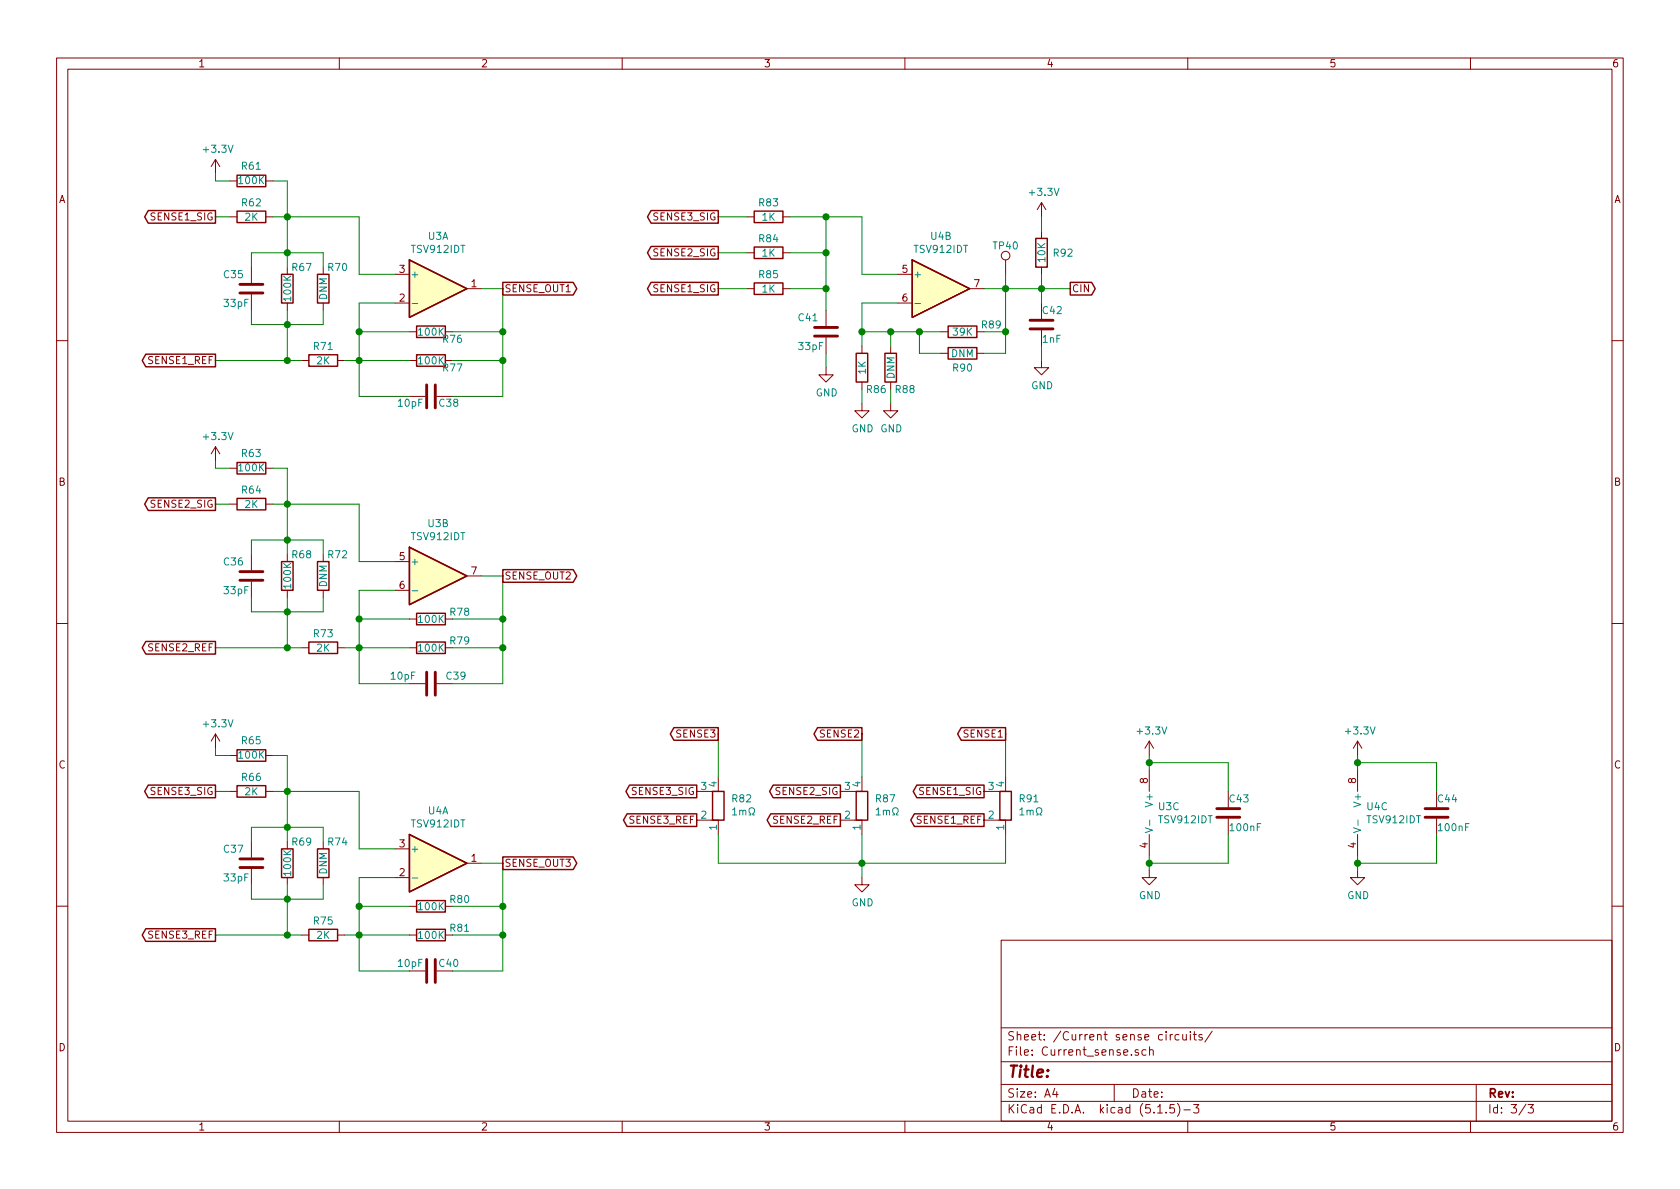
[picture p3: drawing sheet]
EESchema Schematic File Version 4
EELAYER 30 0
EELAYER END
$Descr A4 11693 8268
encoding utf-8
Sheet 3 3
Title ""
Date ""
Rev ""
Comp ""
Comment1 ""
Comment2 ""
Comment3 ""
Comment4 ""
$EndDescr
$Comp
L power:GND #PWR071
U 1 1
P 6000 6100
F 0 "#PWR071" H 6000 5850 50  0001 C CNN
F 1 "GND" H 6005 5927 50  0000 C CNN
F 2 "" H 6000 6100 50  0001 C CNN
F 3 "" H 6000 6100 50  0001 C CNN
	1    6000 6100
	1    0    0    -1  
$EndComp
Text GLabel 5000 5100 0    50   Output ~ 0
SENSE3
Text GLabel 6000 5100 0    50   Output ~ 0
SENSE2
Text GLabel 7000 5100 0    50   Output ~ 0
SENSE1
$Comp
L Amplifier_Operational:TSV912IDT U3
U 2 1
P 3050 4000
F 0 "U3" H 3050 4367 50  0000 C CNN
F 1 "TSV912IDT" H 3050 4276 50  0000 C CNN
F 2 "Package_SO:SOIC-8_3.9x4.9mm_P1.27mm" H 3050 4000 50  0001 C CNN
F 3 "www.st.com/resource/en/datasheet/tsv911.pdf" H 3050 4000 50  0001 C CNN
	2    3050 4000
	1    0    0    -1  
$EndComp
$Comp
L Amplifier_Operational:TSV912IDT U3
U 3 1
P 8100 5650
F 0 "U3" H 8058 5696 50  0000 L CNN
F 1 "TSV912IDT" H 8058 5605 50  0000 L CNN
F 2 "Package_SO:SOIC-8_3.9x4.9mm_P1.27mm" H 8100 5650 50  0001 C CNN
F 3 "www.st.com/resource/en/datasheet/tsv911.pdf" H 8100 5650 50  0001 C CNN
	3    8100 5650
	1    0    0    -1  
$EndComp
$Comp
L power:GND #PWR076
U 1 1
P 8000 6050
F 0 "#PWR076" H 8000 5800 50  0001 C CNN
F 1 "GND" H 8005 5877 50  0000 C CNN
F 2 "" H 8000 6050 50  0001 C CNN
F 3 "" H 8000 6050 50  0001 C CNN
	1    8000 6050
	1    0    0    -1  
$EndComp
Wire Wire Line
	8000 5950 8000 6000
$Comp
L power:+3.3V #PWR075
U 1 1
P 8000 5250
F 0 "#PWR075" H 8000 5100 50  0001 C CNN
F 1 "+3.3V" H 8015 5423 50  0000 C CNN
F 2 "" H 8000 5250 50  0001 C CNN
F 3 "" H 8000 5250 50  0001 C CNN
	1    8000 5250
	1    0    0    -1  
$EndComp
Wire Wire Line
	8000 5250 8000 5300
$Comp
L Amplifier_Operational:TSV912IDT U4
U 3 1
P 9550 5650
F 0 "U4" H 9508 5696 50  0000 L CNN
F 1 "TSV912IDT" H 9508 5605 50  0000 L CNN
F 2 "Package_SO:SOIC-8_3.9x4.9mm_P1.27mm" H 9550 5650 50  0001 C CNN
F 3 "www.st.com/resource/en/datasheet/tsv911.pdf" H 9550 5650 50  0001 C CNN
	3    9550 5650
	1    0    0    -1  
$EndComp
$Comp
L power:GND #PWR078
U 1 1
P 9450 6050
F 0 "#PWR078" H 9450 5800 50  0001 C CNN
F 1 "GND" H 9455 5877 50  0000 C CNN
F 2 "" H 9450 6050 50  0001 C CNN
F 3 "" H 9450 6050 50  0001 C CNN
	1    9450 6050
	1    0    0    -1  
$EndComp
Wire Wire Line
	9450 5950 9450 6000
$Comp
L power:+3.3V #PWR077
U 1 1
P 9450 5250
F 0 "#PWR077" H 9450 5100 50  0001 C CNN
F 1 "+3.3V" H 9465 5423 50  0000 C CNN
F 2 "" H 9450 5250 50  0001 C CNN
F 3 "" H 9450 5250 50  0001 C CNN
	1    9450 5250
	1    0    0    -1  
$EndComp
Wire Wire Line
	9450 5250 9450 5300
Text GLabel 4850 5700 0    50   Output ~ 0
SENSE3_REF
Text GLabel 5850 5700 0    50   Output ~ 0
SENSE2_REF
Text GLabel 6850 5700 0    50   Output ~ 0
SENSE1_REF
$Comp
L Device:C C?
U 1 1
P 10000 5650
AR Path="/6028AEA0/601D5C0F" Ref="C?"  Part="1" 
AR Path="/6016C275/601D5C0F" Ref="C44"  Part="1" 
F 0 "C44" H 10000 5750 50  0000 L CNN
F 1 "100nF" H 10000 5550 50  0000 L CNN
F 2 "Capacitor_SMD:C_0603_1608Metric" H 10038 5500 50  0001 C CNN
F 3 "~" H 10000 5650 50  0001 C CNN
F 4 "C14663" H 10000 5650 50  0001 C CNN "LCSC"
	1    10000 5650
	1    0    0    -1  
$EndComp
Wire Wire Line
	10000 5300 9450 5300
Wire Wire Line
	10000 5300 10000 5500
Connection ~ 9450 5300
Wire Wire Line
	9450 5300 9450 5350
Wire Wire Line
	10000 6000 9450 6000
Wire Wire Line
	10000 5800 10000 6000
Connection ~ 9450 6000
Wire Wire Line
	9450 6000 9450 6050
$Comp
L Device:C C?
U 1 1
P 8550 5650
AR Path="/6028AEA0/601E1979" Ref="C?"  Part="1" 
AR Path="/6016C275/601E1979" Ref="C43"  Part="1" 
F 0 "C43" H 8550 5750 50  0000 L CNN
F 1 "100nF" H 8550 5550 50  0000 L CNN
F 2 "Capacitor_SMD:C_0603_1608Metric" H 8588 5500 50  0001 C CNN
F 3 "~" H 8550 5650 50  0001 C CNN
F 4 "C14663" H 8550 5650 50  0001 C CNN "LCSC"
	1    8550 5650
	1    0    0    -1  
$EndComp
Wire Wire Line
	8550 5500 8550 5300
Wire Wire Line
	8550 5300 8000 5300
Connection ~ 8000 5300
Wire Wire Line
	8000 5300 8000 5350
Wire Wire Line
	8550 5800 8550 6000
Wire Wire Line
	8550 6000 8000 6000
Connection ~ 8000 6000
Wire Wire Line
	8000 6000 8000 6050
Text GLabel 1500 4500 0    50   Output ~ 0
SENSE2_REF
Text GLabel 1500 3500 0    50   Output ~ 0
SENSE2_SIG
$Comp
L Device:C C?
U 1 1
P 1750 4000
AR Path="/6021EF15" Ref="C?"  Part="1" 
AR Path="/6016C275/6021EF15" Ref="C36"  Part="1" 
F 0 "C36" H 1550 4100 50  0000 L CNN
F 1 "33pF" H 1550 3900 50  0000 L CNN
F 2 "Capacitor_SMD:C_0603_1608Metric" H 1788 3850 50  0001 C CNN
F 3 "Samsung-Electro-Mechanics-CL10C330JB8NNNC_C1663.pdf" H 1750 4000 50  0001 C CNN
F 4 "C1663" H 1750 4000 50  0001 C CNN "LCSC"
	1    1750 4000
	1    0    0    -1  
$EndComp
Wire Wire Line
	2000 4500 2000 4250
Wire Wire Line
	1500 4500 2000 4500
Wire Wire Line
	1750 4150 1750 4250
Wire Wire Line
	1750 4250 2000 4250
Connection ~ 2000 4250
Wire Wire Line
	2000 4250 2000 4150
Wire Wire Line
	1750 3850 1750 3750
Wire Wire Line
	1750 3750 2000 3750
Connection ~ 2000 3750
Wire Wire Line
	2000 3750 2000 3850
Wire Wire Line
	1900 3500 2000 3500
Connection ~ 2000 3500
Wire Wire Line
	2000 3500 2000 3750
Wire Wire Line
	1600 3500 1500 3500
$Comp
L Device:R R?
U 1 1
P 2250 4000
AR Path="/6021EF3A" Ref="R?"  Part="1" 
AR Path="/6016C275/6021EF3A" Ref="R72"  Part="1" 
F 0 "R72" H 2350 4150 50  0000 C CNN
F 1 "DNM" V 2250 4000 50  0000 C CNN
F 2 "Resistor_SMD:R_0603_1608Metric" V 2180 4000 50  0001 C CNN
F 3 "" H 2250 4000 50  0001 C CNN
F 4 "" V 2250 4000 50  0001 C CNN "LCSC"
	1    2250 4000
	1    0    0    -1  
$EndComp
Wire Wire Line
	2250 3850 2250 3750
Wire Wire Line
	2250 3750 2000 3750
Wire Wire Line
	2000 4250 2250 4250
Wire Wire Line
	2250 4250 2250 4150
Wire Wire Line
	2750 3900 2500 3900
Wire Wire Line
	2500 3900 2500 3500
Wire Wire Line
	2500 3500 2000 3500
Wire Wire Line
	2100 4500 2000 4500
Connection ~ 2000 4500
Wire Wire Line
	2400 4500 2500 4500
Wire Wire Line
	2500 4100 2750 4100
Wire Wire Line
	3500 4000 3350 4000
Wire Wire Line
	2850 4750 2500 4750
Wire Wire Line
	2500 4750 2500 4500
Connection ~ 2500 4500
Wire Wire Line
	3150 4750 3500 4750
Wire Wire Line
	3500 4750 3500 4500
Text GLabel 3500 4000 2    50   Output ~ 0
SENSE_OUT2
Wire Wire Line
	2850 4500 2500 4500
Wire Wire Line
	3150 4500 3500 4500
Connection ~ 3500 4500
$Comp
L Device:R R?
U 1 1
P 1750 3500
AR Path="/6026099C" Ref="R?"  Part="1" 
AR Path="/6016C275/6026099C" Ref="R64"  Part="1" 
F 0 "R64" V 1650 3500 50  0000 C CNN
F 1 "2K" V 1750 3500 50  0000 C CNN
F 2 "Resistor_SMD:R_0603_1608Metric" V 1680 3500 50  0001 C CNN
F 3 "Uniroyal-Elec-0603WAF1001T5E_C21190.pdf" H 1750 3500 50  0001 C CNN
F 4 "C22975" V 1750 3500 50  0001 C CNN "LCSC"
	1    1750 3500
	0    1    1    0   
$EndComp
Wire Wire Line
	3500 4000 3500 4300
Wire Wire Line
	2500 4100 2500 4300
$Comp
L Device:R R?
U 1 1
P 3000 4500
AR Path="/6027F71D" Ref="R?"  Part="1" 
AR Path="/6016C275/6027F71D" Ref="R79"  Part="1" 
F 0 "R79" V 2950 4700 50  0000 C CNN
F 1 "100K" V 3000 4500 50  0000 C CNN
F 2 "Resistor_SMD:R_0603_1608Metric" V 2930 4500 50  0001 C CNN
F 3 "Uniroyal-Elec-0603WAF1003T5E_C25803.pdf" H 3000 4500 50  0001 C CNN
F 4 "C25803" V 3000 4500 50  0001 C CNN "LCSC"
	1    3000 4500
	0    1    1    0   
$EndComp
$Comp
L Device:R R?
U 1 1
P 2000 4000
AR Path="/6027E133" Ref="R?"  Part="1" 
AR Path="/6016C275/6027E133" Ref="R68"  Part="1" 
F 0 "R68" H 2100 4150 50  0000 C CNN
F 1 "100K" V 2000 4000 50  0000 C CNN
F 2 "Resistor_SMD:R_0603_1608Metric" V 1930 4000 50  0001 C CNN
F 3 "Uniroyal-Elec-0603WAF1003T5E_C25803.pdf" H 2000 4000 50  0001 C CNN
F 4 "C25803" V 2000 4000 50  0001 C CNN "LCSC"
	1    2000 4000
	1    0    0    -1  
$EndComp
$Comp
L Device:R R?
U 1 1
P 3000 4300
AR Path="/6028103E" Ref="R?"  Part="1" 
AR Path="/6016C275/6028103E" Ref="R78"  Part="1" 
F 0 "R78" V 2950 4500 50  0000 C CNN
F 1 "100K" V 3000 4300 50  0000 C CNN
F 2 "Resistor_SMD:R_0603_1608Metric" V 2930 4300 50  0001 C CNN
F 3 "Uniroyal-Elec-0603WAF1003T5E_C25803.pdf" H 3000 4300 50  0001 C CNN
F 4 "C25803" V 3000 4300 50  0001 C CNN "LCSC"
	1    3000 4300
	0    1    1    0   
$EndComp
Wire Wire Line
	2850 4300 2500 4300
Connection ~ 2500 4300
Wire Wire Line
	2500 4300 2500 4500
Wire Wire Line
	3150 4300 3500 4300
Connection ~ 3500 4300
Wire Wire Line
	3500 4300 3500 4500
$Comp
L Device:C C?
U 1 1
P 3000 4750
AR Path="/6021EF78" Ref="C?"  Part="1" 
AR Path="/6016C275/6021EF78" Ref="C39"  Part="1" 
F 0 "C39" V 3050 4500 50  0000 L CNN
F 1 "10pF" V 3050 4850 50  0000 L CNN
F 2 "Capacitor_SMD:C_0603_1608Metric" H 3038 4600 50  0001 C CNN
F 3 "Samsung-Electro-Mechanics-CL10C330JB8NNNC_C1663.pdf" H 3000 4750 50  0001 C CNN
F 4 "C1634" H 3000 4750 50  0001 C CNN "LCSC"
	1    3000 4750
	0    -1   -1   0   
$EndComp
$Comp
L Device:R R?
U 1 1
P 2250 4500
AR Path="/60285754" Ref="R?"  Part="1" 
AR Path="/6016C275/60285754" Ref="R73"  Part="1" 
F 0 "R73" V 2150 4500 50  0000 C CNN
F 1 "2K" V 2250 4500 50  0000 C CNN
F 2 "Resistor_SMD:R_0603_1608Metric" V 2180 4500 50  0001 C CNN
F 3 "Uniroyal-Elec-0603WAF1001T5E_C21190.pdf" H 2250 4500 50  0001 C CNN
F 4 "C22975" V 2250 4500 50  0001 C CNN "LCSC"
	1    2250 4500
	0    1    1    0   
$EndComp
Text GLabel 1500 2500 0    50   Output ~ 0
SENSE1_REF
Text GLabel 1500 1500 0    50   Output ~ 0
SENSE1_SIG
$Comp
L power:+3.3V #PWR066
U 1 1
P 1500 1200
F 0 "#PWR066" H 1500 1050 50  0001 C CNN
F 1 "+3.3V" H 1515 1373 50  0000 C CNN
F 2 "" H 1500 1200 50  0001 C CNN
F 3 "" H 1500 1200 50  0001 C CNN
	1    1500 1200
	1    0    0    -1  
$EndComp
$Comp
L Device:C C?
U 1 1
P 1750 2000
AR Path="/60286010" Ref="C?"  Part="1" 
AR Path="/6016C275/60286010" Ref="C35"  Part="1" 
F 0 "C35" H 1550 2100 50  0000 L CNN
F 1 "33pF" H 1550 1900 50  0000 L CNN
F 2 "Capacitor_SMD:C_0603_1608Metric" H 1788 1850 50  0001 C CNN
F 3 "Samsung-Electro-Mechanics-CL10C330JB8NNNC_C1663.pdf" H 1750 2000 50  0001 C CNN
F 4 "C1663" H 1750 2000 50  0001 C CNN "LCSC"
	1    1750 2000
	1    0    0    -1  
$EndComp
Wire Wire Line
	2000 2500 2000 2250
Wire Wire Line
	1500 2500 2000 2500
Wire Wire Line
	1750 2150 1750 2250
Wire Wire Line
	1750 2250 2000 2250
Connection ~ 2000 2250
Wire Wire Line
	2000 2250 2000 2150
Wire Wire Line
	1750 1850 1750 1750
Wire Wire Line
	1750 1750 2000 1750
Connection ~ 2000 1750
Wire Wire Line
	2000 1750 2000 1850
Wire Wire Line
	1900 1500 2000 1500
Connection ~ 2000 1500
Wire Wire Line
	2000 1500 2000 1750
Wire Wire Line
	1600 1500 1500 1500
$Comp
L Device:R R?
U 1 1
P 2250 2000
AR Path="/6028602A" Ref="R?"  Part="1" 
AR Path="/6016C275/6028602A" Ref="R70"  Part="1" 
F 0 "R70" H 2350 2150 50  0000 C CNN
F 1 "DNM" V 2250 2000 50  0000 C CNN
F 2 "Resistor_SMD:R_0603_1608Metric" V 2180 2000 50  0001 C CNN
F 3 "" H 2250 2000 50  0001 C CNN
F 4 "" V 2250 2000 50  0001 C CNN "LCSC"
	1    2250 2000
	1    0    0    -1  
$EndComp
Wire Wire Line
	2250 1850 2250 1750
Wire Wire Line
	2250 1750 2000 1750
Wire Wire Line
	2000 2250 2250 2250
Wire Wire Line
	2250 2250 2250 2150
Wire Wire Line
	2750 1900 2500 1900
Wire Wire Line
	2500 1900 2500 1500
Wire Wire Line
	2500 1500 2000 1500
Wire Wire Line
	2100 2500 2000 2500
Connection ~ 2000 2500
Wire Wire Line
	2400 2500 2500 2500
Wire Wire Line
	2500 2100 2750 2100
Wire Wire Line
	3500 2000 3350 2000
Wire Wire Line
	2850 2750 2500 2750
Wire Wire Line
	2500 2750 2500 2500
Connection ~ 2500 2500
Wire Wire Line
	3150 2750 3500 2750
Wire Wire Line
	3500 2750 3500 2500
Text GLabel 3500 2000 2    50   Output ~ 0
SENSE_OUT1
Wire Wire Line
	2850 2500 2500 2500
Wire Wire Line
	3150 2500 3500 2500
Connection ~ 3500 2500
Wire Wire Line
	3500 2000 3500 2300
Wire Wire Line
	2500 2100 2500 2300
$Comp
L Device:R R?
U 1 1
P 3000 2500
AR Path="/60286062" Ref="R?"  Part="1" 
AR Path="/6016C275/60286062" Ref="R77"  Part="1" 
F 0 "R77" V 3050 2650 50  0000 C CNN
F 1 "100K" V 3000 2500 50  0000 C CNN
F 2 "Resistor_SMD:R_0603_1608Metric" V 2930 2500 50  0001 C CNN
F 3 "Uniroyal-Elec-0603WAF1003T5E_C25803.pdf" H 3000 2500 50  0001 C CNN
F 4 "C25803" V 3000 2500 50  0001 C CNN "LCSC"
	1    3000 2500
	0    1    1    0   
$EndComp
$Comp
L Device:R R?
U 1 1
P 2000 2000
AR Path="/6028606D" Ref="R?"  Part="1" 
AR Path="/6016C275/6028606D" Ref="R67"  Part="1" 
F 0 "R67" H 2100 2150 50  0000 C CNN
F 1 "100K" V 2000 2000 50  0000 C CNN
F 2 "Resistor_SMD:R_0603_1608Metric" V 1930 2000 50  0001 C CNN
F 3 "Uniroyal-Elec-0603WAF1003T5E_C25803.pdf" H 2000 2000 50  0001 C CNN
F 4 "C25803" V 2000 2000 50  0001 C CNN "LCSC"
	1    2000 2000
	1    0    0    -1  
$EndComp
$Comp
L Device:R R?
U 1 1
P 3000 2300
AR Path="/60286078" Ref="R?"  Part="1" 
AR Path="/6016C275/60286078" Ref="R76"  Part="1" 
F 0 "R76" V 3050 2450 50  0000 C CNN
F 1 "100K" V 3000 2300 50  0000 C CNN
F 2 "Resistor_SMD:R_0603_1608Metric" V 2930 2300 50  0001 C CNN
F 3 "Uniroyal-Elec-0603WAF1003T5E_C25803.pdf" H 3000 2300 50  0001 C CNN
F 4 "C25803" V 3000 2300 50  0001 C CNN "LCSC"
	1    3000 2300
	0    1    1    0   
$EndComp
Wire Wire Line
	2850 2300 2500 2300
Connection ~ 2500 2300
Wire Wire Line
	2500 2300 2500 2500
Wire Wire Line
	3150 2300 3500 2300
Connection ~ 3500 2300
Wire Wire Line
	3500 2300 3500 2500
$Comp
L Device:C C?
U 1 1
P 3000 2750
AR Path="/60286089" Ref="C?"  Part="1" 
AR Path="/6016C275/60286089" Ref="C38"  Part="1" 
F 0 "C38" V 2950 2550 50  0000 L CNN
F 1 "10pF" V 2950 2800 50  0000 L CNN
F 2 "Capacitor_SMD:C_0603_1608Metric" H 3038 2600 50  0001 C CNN
F 3 "Samsung-Electro-Mechanics-CL10C330JB8NNNC_C1663.pdf" H 3000 2750 50  0001 C CNN
F 4 "C1634" H 3000 2750 50  0001 C CNN "LCSC"
	1    3000 2750
	0    -1   -1   0   
$EndComp
$Comp
L Device:R R?
U 1 1
P 2250 2500
AR Path="/60286094" Ref="R?"  Part="1" 
AR Path="/6016C275/60286094" Ref="R71"  Part="1" 
F 0 "R71" V 2150 2500 50  0000 C CNN
F 1 "2K" V 2250 2500 50  0000 C CNN
F 2 "Resistor_SMD:R_0603_1608Metric" V 2180 2500 50  0001 C CNN
F 3 "Uniroyal-Elec-0603WAF1001T5E_C21190.pdf" H 2250 2500 50  0001 C CNN
F 4 "C22975" V 2250 2500 50  0001 C CNN "LCSC"
	1    2250 2500
	0    1    1    0   
$EndComp
$Comp
L Amplifier_Operational:TSV912IDT U4
U 1 1
P 3050 6000
F 0 "U4" H 3050 6367 50  0000 C CNN
F 1 "TSV912IDT" H 3050 6276 50  0000 C CNN
F 2 "Package_SO:SOIC-8_3.9x4.9mm_P1.27mm" H 3050 6000 50  0001 C CNN
F 3 "www.st.com/resource/en/datasheet/tsv911.pdf" H 3050 6000 50  0001 C CNN
	1    3050 6000
	1    0    0    -1  
$EndComp
Text GLabel 1500 6500 0    50   Output ~ 0
SENSE3_REF
Text GLabel 1500 5500 0    50   Output ~ 0
SENSE3_SIG
$Comp
L Device:C C?
U 1 1
P 1750 6000
AR Path="/6028F1BC" Ref="C?"  Part="1" 
AR Path="/6016C275/6028F1BC" Ref="C37"  Part="1" 
F 0 "C37" H 1550 6100 50  0000 L CNN
F 1 "33pF" H 1550 5900 50  0000 L CNN
F 2 "Capacitor_SMD:C_0603_1608Metric" H 1788 5850 50  0001 C CNN
F 3 "Samsung-Electro-Mechanics-CL10C330JB8NNNC_C1663.pdf" H 1750 6000 50  0001 C CNN
F 4 "C1663" H 1750 6000 50  0001 C CNN "LCSC"
	1    1750 6000
	1    0    0    -1  
$EndComp
Wire Wire Line
	2000 6500 2000 6250
Wire Wire Line
	1500 6500 2000 6500
Wire Wire Line
	1750 6150 1750 6250
Wire Wire Line
	1750 6250 2000 6250
Connection ~ 2000 6250
Wire Wire Line
	2000 6250 2000 6150
Wire Wire Line
	1750 5850 1750 5750
Wire Wire Line
	1750 5750 2000 5750
Connection ~ 2000 5750
Wire Wire Line
	2000 5750 2000 5850
Wire Wire Line
	1900 5500 2000 5500
Connection ~ 2000 5500
Wire Wire Line
	2000 5500 2000 5750
Wire Wire Line
	1600 5500 1500 5500
$Comp
L Device:R R?
U 1 1
P 2250 6000
AR Path="/6028F1D6" Ref="R?"  Part="1" 
AR Path="/6016C275/6028F1D6" Ref="R74"  Part="1" 
F 0 "R74" H 2350 6150 50  0000 C CNN
F 1 "DNM" V 2250 6000 50  0000 C CNN
F 2 "Resistor_SMD:R_0603_1608Metric" V 2180 6000 50  0001 C CNN
F 3 "" H 2250 6000 50  0001 C CNN
F 4 "" V 2250 6000 50  0001 C CNN "LCSC"
	1    2250 6000
	1    0    0    -1  
$EndComp
Wire Wire Line
	2250 5850 2250 5750
Wire Wire Line
	2250 5750 2000 5750
Wire Wire Line
	2000 6250 2250 6250
Wire Wire Line
	2250 6250 2250 6150
Wire Wire Line
	2750 5900 2500 5900
Wire Wire Line
	2500 5900 2500 5500
Wire Wire Line
	2500 5500 2000 5500
Wire Wire Line
	2100 6500 2000 6500
Connection ~ 2000 6500
Wire Wire Line
	2400 6500 2500 6500
Wire Wire Line
	2500 6100 2750 6100
Wire Wire Line
	3500 6000 3350 6000
Wire Wire Line
	2850 6750 2500 6750
Wire Wire Line
	2500 6750 2500 6500
Connection ~ 2500 6500
Wire Wire Line
	3150 6750 3500 6750
Wire Wire Line
	3500 6750 3500 6500
Text GLabel 3500 6000 2    50   Output ~ 0
SENSE_OUT3
Wire Wire Line
	2850 6500 2500 6500
Wire Wire Line
	3150 6500 3500 6500
Connection ~ 3500 6500
$Comp
L Device:R R?
U 1 1
P 1750 5500
AR Path="/6028F1F6" Ref="R?"  Part="1" 
AR Path="/6016C275/6028F1F6" Ref="R66"  Part="1" 
F 0 "R66" V 1650 5500 50  0000 C CNN
F 1 "2K" V 1750 5500 50  0000 C CNN
F 2 "Resistor_SMD:R_0603_1608Metric" V 1680 5500 50  0001 C CNN
F 3 "Uniroyal-Elec-0603WAF1001T5E_C21190.pdf" H 1750 5500 50  0001 C CNN
F 4 "C22975" V 1750 5500 50  0001 C CNN "LCSC"
	1    1750 5500
	0    1    1    0   
$EndComp
Wire Wire Line
	3500 6000 3500 6300
Wire Wire Line
	2500 6100 2500 6300
$Comp
L Device:R R?
U 1 1
P 3000 6500
AR Path="/6028F20E" Ref="R?"  Part="1" 
AR Path="/6016C275/6028F20E" Ref="R81"  Part="1" 
F 0 "R81" V 2950 6700 50  0000 C CNN
F 1 "100K" V 3000 6500 50  0000 C CNN
F 2 "Resistor_SMD:R_0603_1608Metric" V 2930 6500 50  0001 C CNN
F 3 "Uniroyal-Elec-0603WAF1003T5E_C25803.pdf" H 3000 6500 50  0001 C CNN
F 4 "C25803" V 3000 6500 50  0001 C CNN "LCSC"
	1    3000 6500
	0    1    1    0   
$EndComp
$Comp
L Device:R R?
U 1 1
P 2000 6000
AR Path="/6028F219" Ref="R?"  Part="1" 
AR Path="/6016C275/6028F219" Ref="R69"  Part="1" 
F 0 "R69" H 2100 6150 50  0000 C CNN
F 1 "100K" V 2000 6000 50  0000 C CNN
F 2 "Resistor_SMD:R_0603_1608Metric" V 1930 6000 50  0001 C CNN
F 3 "Uniroyal-Elec-0603WAF1003T5E_C25803.pdf" H 2000 6000 50  0001 C CNN
F 4 "C25803" V 2000 6000 50  0001 C CNN "LCSC"
	1    2000 6000
	1    0    0    -1  
$EndComp
$Comp
L Device:R R?
U 1 1
P 3000 6300
AR Path="/6028F224" Ref="R?"  Part="1" 
AR Path="/6016C275/6028F224" Ref="R80"  Part="1" 
F 0 "R80" V 2950 6500 50  0000 C CNN
F 1 "100K" V 3000 6300 50  0000 C CNN
F 2 "Resistor_SMD:R_0603_1608Metric" V 2930 6300 50  0001 C CNN
F 3 "Uniroyal-Elec-0603WAF1003T5E_C25803.pdf" H 3000 6300 50  0001 C CNN
F 4 "C25803" V 3000 6300 50  0001 C CNN "LCSC"
	1    3000 6300
	0    1    1    0   
$EndComp
Wire Wire Line
	2850 6300 2500 6300
Connection ~ 2500 6300
Wire Wire Line
	2500 6300 2500 6500
Wire Wire Line
	3150 6300 3500 6300
Connection ~ 3500 6300
Wire Wire Line
	3500 6300 3500 6500
$Comp
L Device:C C?
U 1 1
P 3000 6750
AR Path="/6028F235" Ref="C?"  Part="1" 
AR Path="/6016C275/6028F235" Ref="C40"  Part="1" 
F 0 "C40" V 3050 6550 50  0000 L CNN
F 1 "10pF" V 3050 6800 50  0000 L CNN
F 2 "Capacitor_SMD:C_0603_1608Metric" H 3038 6600 50  0001 C CNN
F 3 "Samsung-Electro-Mechanics-CL10C330JB8NNNC_C1663.pdf" H 3000 6750 50  0001 C CNN
F 4 "C1634" H 3000 6750 50  0001 C CNN "LCSC"
	1    3000 6750
	0    -1   -1   0   
$EndComp
$Comp
L Device:R R?
U 1 1
P 2250 6500
AR Path="/6028F240" Ref="R?"  Part="1" 
AR Path="/6016C275/6028F240" Ref="R75"  Part="1" 
F 0 "R75" V 2150 6500 50  0000 C CNN
F 1 "2K" V 2250 6500 50  0000 C CNN
F 2 "Resistor_SMD:R_0603_1608Metric" V 2180 6500 50  0001 C CNN
F 3 "Uniroyal-Elec-0603WAF1001T5E_C21190.pdf" H 2250 6500 50  0001 C CNN
F 4 "C22975" V 2250 6500 50  0001 C CNN "LCSC"
	1    2250 6500
	0    1    1    0   
$EndComp
Wire Wire Line
	1500 1200 1500 1250
Wire Wire Line
	1500 1250 1600 1250
Wire Wire Line
	1900 1250 2000 1250
Wire Wire Line
	2000 1250 2000 1500
$Comp
L power:+3.3V #PWR067
U 1 1
P 1500 3200
F 0 "#PWR067" H 1500 3050 50  0001 C CNN
F 1 "+3.3V" H 1515 3373 50  0000 C CNN
F 2 "" H 1500 3200 50  0001 C CNN
F 3 "" H 1500 3200 50  0001 C CNN
	1    1500 3200
	1    0    0    -1  
$EndComp
$Comp
L Device:R R?
U 1 1
P 1750 3250
AR Path="/602B6D86" Ref="R?"  Part="1" 
AR Path="/6016C275/602B6D86" Ref="R63"  Part="1" 
F 0 "R63" V 1850 3250 50  0000 C CNN
F 1 "100K" V 1750 3250 50  0000 C CNN
F 2 "Resistor_SMD:R_0603_1608Metric" V 1680 3250 50  0001 C CNN
F 3 "Uniroyal-Elec-0603WAF1003T5E_C25803.pdf" H 1750 3250 50  0001 C CNN
F 4 "C25803" V 1750 3250 50  0001 C CNN "LCSC"
	1    1750 3250
	0    -1   -1   0   
$EndComp
Wire Wire Line
	1500 3200 1500 3250
Wire Wire Line
	1500 3250 1600 3250
Wire Wire Line
	1900 3250 2000 3250
Wire Wire Line
	2000 3250 2000 3500
$Comp
L power:+3.3V #PWR068
U 1 1
P 1500 5200
F 0 "#PWR068" H 1500 5050 50  0001 C CNN
F 1 "+3.3V" H 1515 5373 50  0000 C CNN
F 2 "" H 1500 5200 50  0001 C CNN
F 3 "" H 1500 5200 50  0001 C CNN
	1    1500 5200
	1    0    0    -1  
$EndComp
$Comp
L Device:R R?
U 1 1
P 1750 5250
AR Path="/602C8E7F" Ref="R?"  Part="1" 
AR Path="/6016C275/602C8E7F" Ref="R65"  Part="1" 
F 0 "R65" V 1850 5250 50  0000 C CNN
F 1 "100K" V 1750 5250 50  0000 C CNN
F 2 "Resistor_SMD:R_0603_1608Metric" V 1680 5250 50  0001 C CNN
F 3 "Uniroyal-Elec-0603WAF1003T5E_C25803.pdf" H 1750 5250 50  0001 C CNN
F 4 "C25803" V 1750 5250 50  0001 C CNN "LCSC"
	1    1750 5250
	0    -1   -1   0   
$EndComp
Wire Wire Line
	1500 5200 1500 5250
Wire Wire Line
	1500 5250 1600 5250
Wire Wire Line
	1900 5250 2000 5250
Wire Wire Line
	2000 5250 2000 5500
Text GLabel 4850 5500 0    50   Output ~ 0
SENSE3_SIG
Text GLabel 5850 5500 0    50   Output ~ 0
SENSE2_SIG
Wire Wire Line
	5000 6000 6000 6000
Connection ~ 6000 6000
Wire Wire Line
	6000 6000 6000 6100
Text GLabel 6850 5500 0    50   Output ~ 0
SENSE1_SIG
Wire Wire Line
	6000 6000 7000 6000
$Comp
L Amplifier_Operational:TSV912IDT U4
U 2 1
P 6550 2000
F 0 "U4" H 6550 2367 50  0000 C CNN
F 1 "TSV912IDT" H 6550 2276 50  0000 C CNN
F 2 "Package_SO:SOIC-8_3.9x4.9mm_P1.27mm" H 6550 2000 50  0001 C CNN
F 3 "www.st.com/resource/en/datasheet/tsv911.pdf" H 6550 2000 50  0001 C CNN
	2    6550 2000
	1    0    0    -1  
$EndComp
Text GLabel 5000 1500 0    50   Output ~ 0
SENSE3_SIG
Wire Wire Line
	5200 1500 5000 1500
Wire Wire Line
	6250 1900 6000 1900
Wire Wire Line
	6000 1900 6000 1500
Wire Wire Line
	6000 2100 6250 2100
Wire Wire Line
	7000 2000 6850 2000
Text GLabel 7450 2000 2    50   Output ~ 0
CIN
Wire Wire Line
	7000 2000 7000 2300
Wire Wire Line
	6000 2100 6000 2300
$Comp
L Device:R R?
U 1 1
P 6700 2300
AR Path="/6054D9A3" Ref="R?"  Part="1" 
AR Path="/6016C275/6054D9A3" Ref="R89"  Part="1" 
F 0 "R89" V 6650 2500 50  0000 C CNN
F 1 "39K" V 6700 2300 50  0000 C CNN
F 2 "Resistor_SMD:R_0603_1608Metric" V 6630 2300 50  0001 C CNN
F 3 "Uniroyal-Elec-0603WAF1003T5E_C25803.pdf" H 6700 2300 50  0001 C CNN
F 4 "C23153" V 6700 2300 50  0001 C CNN "LCSC"
	1    6700 2300
	0    1    1    0   
$EndComp
Wire Wire Line
	6550 2300 6400 2300
Wire Wire Line
	6850 2300 7000 2300
$Comp
L Device:R R?
U 1 1
P 6000 2550
AR Path="/6058AA67" Ref="R?"  Part="1" 
AR Path="/6016C275/6058AA67" Ref="R86"  Part="1" 
F 0 "R86" H 6100 2400 50  0000 C CNN
F 1 "1K" V 6000 2550 50  0000 C CNN
F 2 "Resistor_SMD:R_0603_1608Metric" V 5930 2550 50  0001 C CNN
F 3 "Uniroyal-Elec-0603WAF1001T5E_C21190.pdf" H 6000 2550 50  0001 C CNN
F 4 "C21190" V 6000 2550 50  0001 C CNN "LCSC"
	1    6000 2550
	1    0    0    -1  
$EndComp
Wire Wire Line
	6000 2400 6000 2300
Connection ~ 6000 2300
$Comp
L power:GND #PWR070
U 1 1
P 6000 2800
F 0 "#PWR070" H 6000 2550 50  0001 C CNN
F 1 "GND" H 6005 2627 50  0000 C CNN
F 2 "" H 6000 2800 50  0001 C CNN
F 3 "" H 6000 2800 50  0001 C CNN
	1    6000 2800
	1    0    0    -1  
$EndComp
Wire Wire Line
	6000 2800 6000 2700
Wire Wire Line
	5500 1500 5750 1500
$Comp
L Device:R R?
U 1 1
P 5350 1500
AR Path="/605E1FC5" Ref="R?"  Part="1" 
AR Path="/6016C275/605E1FC5" Ref="R83"  Part="1" 
F 0 "R83" V 5250 1500 50  0000 C CNN
F 1 "1K" V 5350 1500 50  0000 C CNN
F 2 "Resistor_SMD:R_0603_1608Metric" V 5280 1500 50  0001 C CNN
F 3 "Uniroyal-Elec-0603WAF1001T5E_C21190.pdf" H 5350 1500 50  0001 C CNN
F 4 "C21190" V 5350 1500 50  0001 C CNN "LCSC"
	1    5350 1500
	0    1    1    0   
$EndComp
$Comp
L Device:R R?
U 1 1
P 5350 1750
AR Path="/605E292D" Ref="R?"  Part="1" 
AR Path="/6016C275/605E292D" Ref="R84"  Part="1" 
F 0 "R84" V 5250 1750 50  0000 C CNN
F 1 "1K" V 5350 1750 50  0000 C CNN
F 2 "Resistor_SMD:R_0603_1608Metric" V 5280 1750 50  0001 C CNN
F 3 "Uniroyal-Elec-0603WAF1001T5E_C21190.pdf" H 5350 1750 50  0001 C CNN
F 4 "C21190" V 5350 1750 50  0001 C CNN "LCSC"
	1    5350 1750
	0    1    1    0   
$EndComp
$Comp
L Device:R R?
U 1 1
P 5350 2000
AR Path="/605E2D1C" Ref="R?"  Part="1" 
AR Path="/6016C275/605E2D1C" Ref="R85"  Part="1" 
F 0 "R85" V 5250 2000 50  0000 C CNN
F 1 "1K" V 5350 2000 50  0000 C CNN
F 2 "Resistor_SMD:R_0603_1608Metric" V 5280 2000 50  0001 C CNN
F 3 "Uniroyal-Elec-0603WAF1001T5E_C21190.pdf" H 5350 2000 50  0001 C CNN
F 4 "C21190" V 5350 2000 50  0001 C CNN "LCSC"
	1    5350 2000
	0    1    1    0   
$EndComp
Wire Wire Line
	5500 1750 5750 1750
Wire Wire Line
	5750 1750 5750 1500
Connection ~ 5750 1500
Wire Wire Line
	5750 1500 6000 1500
Wire Wire Line
	5750 2000 5750 1750
Wire Wire Line
	5500 2000 5750 2000
Connection ~ 5750 1750
Wire Wire Line
	5200 1750 5000 1750
Wire Wire Line
	5200 2000 5000 2000
Text GLabel 5000 1750 0    50   Output ~ 0
SENSE2_SIG
Text GLabel 5000 2000 0    50   Output ~ 0
SENSE1_SIG
$Comp
L Device:C C?
U 1 1
P 5750 2300
AR Path="/6060925A" Ref="C?"  Part="1" 
AR Path="/6016C275/6060925A" Ref="C41"  Part="1" 
F 0 "C41" H 5550 2400 50  0000 L CNN
F 1 "33pF" H 5550 2200 50  0000 L CNN
F 2 "Capacitor_SMD:C_0603_1608Metric" H 5788 2150 50  0001 C CNN
F 3 "Samsung-Electro-Mechanics-CL10C330JB8NNNC_C1663.pdf" H 5750 2300 50  0001 C CNN
F 4 "C1663" H 5750 2300 50  0001 C CNN "LCSC"
	1    5750 2300
	1    0    0    -1  
$EndComp
$Comp
L power:GND #PWR069
U 1 1
P 5750 2550
F 0 "#PWR069" H 5750 2300 50  0001 C CNN
F 1 "GND" H 5755 2377 50  0000 C CNN
F 2 "" H 5750 2550 50  0001 C CNN
F 3 "" H 5750 2550 50  0001 C CNN
	1    5750 2550
	1    0    0    -1  
$EndComp
Wire Wire Line
	5750 2550 5750 2450
Wire Wire Line
	5750 2150 5750 2000
Connection ~ 5750 2000
$Comp
L Device:R R?
U 1 1
P 6200 2550
AR Path="/6062B736" Ref="R?"  Part="1" 
AR Path="/6016C275/6062B736" Ref="R88"  Part="1" 
F 0 "R88" H 6300 2400 50  0000 C CNN
F 1 "DNM" V 6200 2550 50  0000 C CNN
F 2 "Resistor_SMD:R_0603_1608Metric" V 6130 2550 50  0001 C CNN
F 3 "Uniroyal-Elec-0603WAF1001T5E_C21190.pdf" H 6200 2550 50  0001 C CNN
F 4 "" V 6200 2550 50  0001 C CNN "LCSC"
	1    6200 2550
	1    0    0    -1  
$EndComp
$Comp
L power:GND #PWR072
U 1 1
P 6200 2800
F 0 "#PWR072" H 6200 2550 50  0001 C CNN
F 1 "GND" H 6205 2627 50  0000 C CNN
F 2 "" H 6200 2800 50  0001 C CNN
F 3 "" H 6200 2800 50  0001 C CNN
	1    6200 2800
	1    0    0    -1  
$EndComp
Wire Wire Line
	6200 2800 6200 2700
Wire Wire Line
	6200 2400 6200 2300
Connection ~ 6200 2300
Wire Wire Line
	6200 2300 6000 2300
$Comp
L Device:R R?
U 1 1
P 6700 2450
AR Path="/60643EC9" Ref="R?"  Part="1" 
AR Path="/6016C275/60643EC9" Ref="R90"  Part="1" 
F 0 "R90" V 6800 2450 50  0000 C CNN
F 1 "DNM" V 6700 2450 50  0000 C CNN
F 2 "Resistor_SMD:R_0603_1608Metric" V 6630 2450 50  0001 C CNN
F 3 "Uniroyal-Elec-0603WAF1001T5E_C21190.pdf" H 6700 2450 50  0001 C CNN
F 4 "" V 6700 2450 50  0001 C CNN "LCSC"
	1    6700 2450
	0    1    1    0   
$EndComp
Wire Wire Line
	6850 2450 7000 2450
Wire Wire Line
	7000 2450 7000 2300
Connection ~ 7000 2300
Wire Wire Line
	6550 2450 6400 2450
Wire Wire Line
	6400 2450 6400 2300
Connection ~ 6400 2300
Wire Wire Line
	6400 2300 6200 2300
$Comp
L Connector:TestPoint TP?
U 1 1
P 7000 1900
AR Path="/606A739D" Ref="TP?"  Part="1" 
AR Path="/6016C275/606A739D" Ref="TP40"  Part="1" 
F 0 "TP40" H 7000 2100 50  0000 C CNN
F 1 "TestPoint" H 7058 1927 50  0001 L CNN
F 2 "TestPoint:TestPoint_Pad_D1.5mm" H 7200 1900 50  0001 C CNN
F 3 "~" H 7200 1900 50  0001 C CNN
	1    7000 1900
	1    0    0    -1  
$EndComp
Connection ~ 7000 2000
Wire Wire Line
	7000 2000 7000 1900
$Comp
L Device:R R?
U 1 1
P 7250 1750
AR Path="/60723998" Ref="R?"  Part="1" 
AR Path="/6016C275/60723998" Ref="R92"  Part="1" 
F 0 "R92" H 7400 1750 50  0000 C CNN
F 1 "10K" V 7250 1750 50  0000 C CNN
F 2 "Resistor_SMD:R_0603_1608Metric" V 7180 1750 50  0001 C CNN
F 3 "" H 7250 1750 50  0001 C CNN
F 4 "C25804" V 7250 1750 50  0001 C CNN "LCSC"
	1    7250 1750
	1    0    0    -1  
$EndComp
$Comp
L power:+3.3V #PWR073
U 1 1
P 7250 1500
F 0 "#PWR073" H 7250 1350 50  0001 C CNN
F 1 "+3.3V" H 7265 1673 50  0000 C CNN
F 2 "" H 7250 1500 50  0001 C CNN
F 3 "" H 7250 1500 50  0001 C CNN
	1    7250 1500
	1    0    0    -1  
$EndComp
$Comp
L Device:C C?
U 1 1
P 7250 2250
AR Path="/6028AEA0/60724EE9" Ref="C?"  Part="1" 
AR Path="/6016C275/60724EE9" Ref="C42"  Part="1" 
F 0 "C42" H 7250 2350 50  0000 L CNN
F 1 "1nF" H 7250 2150 50  0000 L CNN
F 2 "Capacitor_SMD:C_0603_1608Metric" H 7288 2100 50  0001 C CNN
F 3 "~" H 7250 2250 50  0001 C CNN
F 4 "" H 7250 2250 50  0001 C CNN "LCSC"
	1    7250 2250
	1    0    0    -1  
$EndComp
$Comp
L power:GND #PWR074
U 1 1
P 7250 2500
F 0 "#PWR074" H 7250 2250 50  0001 C CNN
F 1 "GND" H 7255 2327 50  0000 C CNN
F 2 "" H 7250 2500 50  0001 C CNN
F 3 "" H 7250 2500 50  0001 C CNN
	1    7250 2500
	1    0    0    -1  
$EndComp
Wire Wire Line
	7250 2500 7250 2400
Wire Wire Line
	7250 2100 7250 2000
Connection ~ 7250 2000
Wire Wire Line
	7250 2000 7250 1900
Wire Wire Line
	7000 2000 7250 2000
Wire Wire Line
	7250 2000 7450 2000
Wire Wire Line
	7250 1600 7250 1500
$Comp
L Amplifier_Operational:TSV912IDT U3
U 1 1
P 3050 2000
F 0 "U3" H 3050 2367 50  0000 C CNN
F 1 "TSV912IDT" H 3050 2276 50  0000 C CNN
F 2 "Package_SO:SOIC-8_3.9x4.9mm_P1.27mm" H 3050 2000 50  0001 C CNN
F 3 "www.st.com/resource/en/datasheet/tsv911.pdf" H 3050 2000 50  0001 C CNN
	1    3050 2000
	1    0    0    -1  
$EndComp
$Comp
L Device:R R?
U 1 1
P 1750 1250
AR Path="/60286057" Ref="R?"  Part="1" 
AR Path="/6016C275/60286057" Ref="R61"  Part="1" 
F 0 "R61" V 1850 1250 50  0000 C CNN
F 1 "100K" V 1750 1250 50  0000 C CNN
F 2 "Resistor_SMD:R_0603_1608Metric" V 1680 1250 50  0001 C CNN
F 3 "Uniroyal-Elec-0603WAF1003T5E_C25803.pdf" H 1750 1250 50  0001 C CNN
F 4 "C25803" V 1750 1250 50  0001 C CNN "LCSC"
	1    1750 1250
	0    -1   -1   0   
$EndComp
$Comp
L Device:R R?
U 1 1
P 1750 1500
AR Path="/6028604A" Ref="R?"  Part="1" 
AR Path="/6016C275/6028604A" Ref="R62"  Part="1" 
F 0 "R62" V 1650 1500 50  0000 C CNN
F 1 "2K" V 1750 1500 50  0000 C CNN
F 2 "Resistor_SMD:R_0603_1608Metric" V 1680 1500 50  0001 C CNN
F 3 "Uniroyal-Elec-0603WAF1001T5E_C21190.pdf" H 1750 1500 50  0001 C CNN
F 4 "C22975" V 1750 1500 50  0001 C CNN "LCSC"
	1    1750 1500
	0    1    1    0   
$EndComp
$Comp
L Device:R_Shunt R82
U 1 1
P 5000 5600
F 0 "R82" H 4912 5554 50  0000 R CNN
F 1 "1mΩ" H 4912 5645 50  0000 R CNN
F 2 "inversor-pmsm:R_2512_6332Metric" V 4930 5600 50  0001 C CNN
F 3 "~" H 5000 5600 50  0001 C CNN
	1    5000 5600
	-1   0    0    1   
$EndComp
Wire Wire Line
	5000 5400 5000 5100
Wire Wire Line
	5000 5800 5000 6000
$Comp
L Device:R_Shunt R87
U 1 1
P 6000 5600
F 0 "R87" H 5912 5554 50  0000 R CNN
F 1 "1mΩ" H 5912 5645 50  0000 R CNN
F 2 "inversor-pmsm:R_2512_6332Metric" V 5930 5600 50  0001 C CNN
F 3 "~" H 6000 5600 50  0001 C CNN
	1    6000 5600
	-1   0    0    1   
$EndComp
Wire Wire Line
	6000 5800 6000 6000
Wire Wire Line
	6000 5400 6000 5100
$Comp
L Device:R_Shunt R91
U 1 1
P 7000 5600
F 0 "R91" H 6912 5554 50  0000 R CNN
F 1 "1mΩ" H 6912 5645 50  0000 R CNN
F 2 "inversor-pmsm:R_2512_6332Metric" V 6930 5600 50  0001 C CNN
F 3 "~" H 7000 5600 50  0001 C CNN
	1    7000 5600
	-1   0    0    1   
$EndComp
Wire Wire Line
	7000 6000 7000 5800
Wire Wire Line
	7000 5400 7000 5100
$EndSCHEMATC
